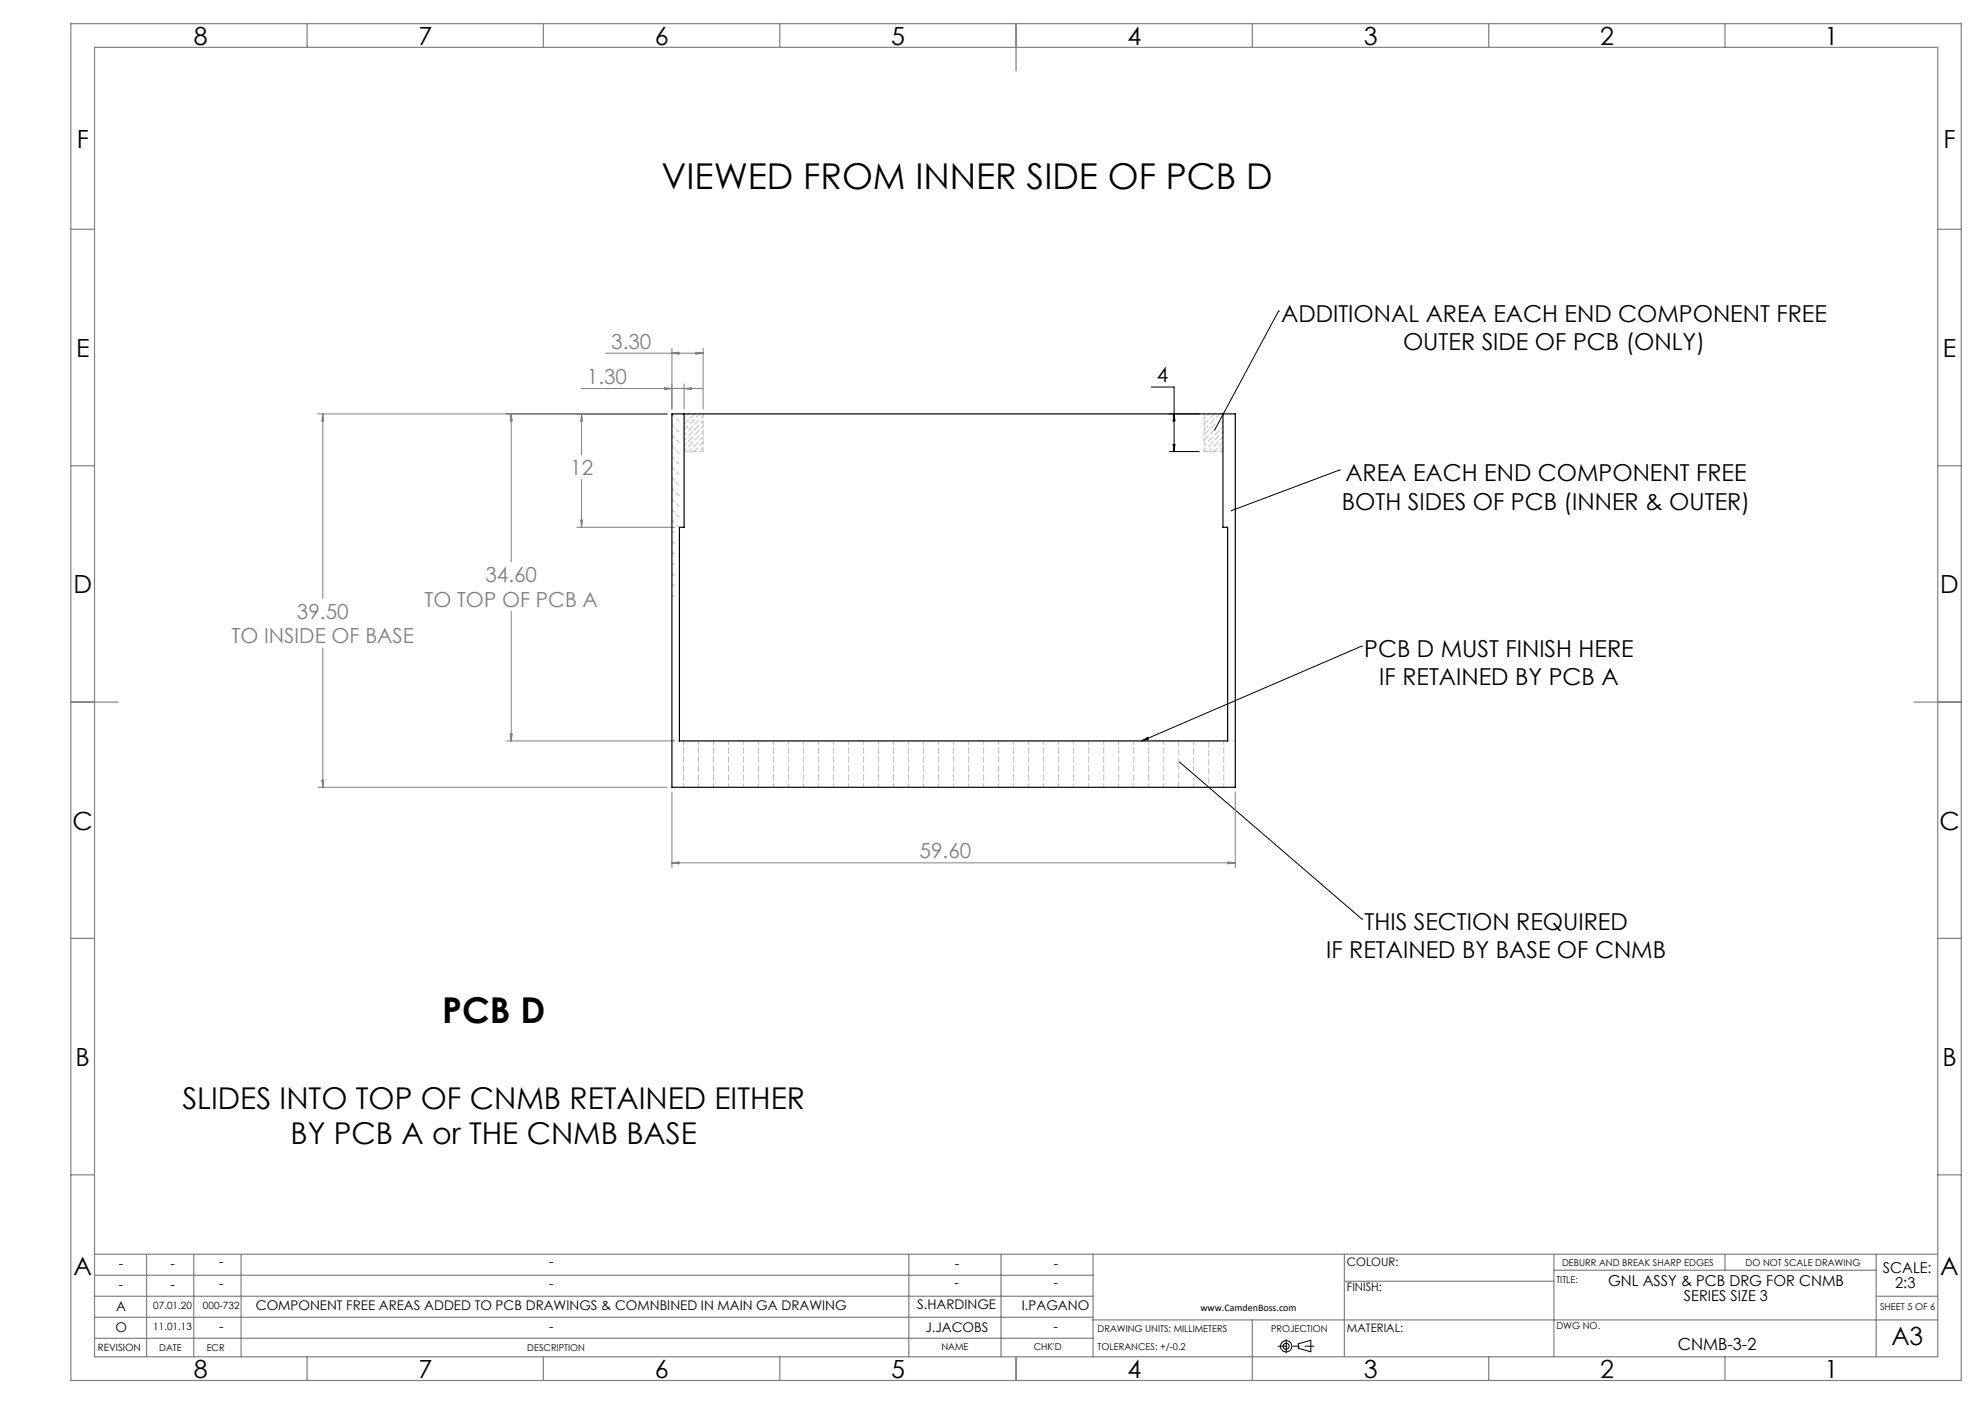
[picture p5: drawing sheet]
<svg xmlns="http://www.w3.org/2000/svg" width="420mm" height="297mm" viewBox="0 0 420 297" stroke-linecap="round" stroke-linejoin="round" font-family="sans-serif">
<g fill="none" stroke="#000" stroke-width=".21">
<path d="M270.5 65.8h.1M270.5 65.8l-13.5 25.1M243.6 81.9h4.8v13.6M247.4 95.5h6.4M247.4 87.6h6.4M248.2 94h.4l-.2 1.5zM248.4 87.6l.2 1.4h-.4zM283.4 99.4h.1M283.4 99.4l-22.8 8.6M288.1 136.7h.1M288.1 136.7l-46.5 20M241.6 156.7l1.3-.7 .1 .3z"/>
<path d="M249.6 161.3l38.5 33.1M288.1 194.4h.1M274.7 284.3l2.7-.8v2.5l-2.7-.8z"/>
<circle cx="272.1" cy="284.8" r="1.19"/>
<circle cx="272.1" cy="284.8" r=".64"/>
</g>
<path d="M270.4 284.8h7.6" fill="none" stroke="#000" stroke-width=".21" stroke-dasharray="15.2 1.3 1.3 1.3" stroke-dashoffset="13.3"/>
<path d="M272.1 283.4v2.8" fill="none" stroke="#000" stroke-width=".21" stroke-dasharray="15.2 1.3 1.3 1.3"/>
<g fill="none" stroke="#808080" stroke-width=".25">
<path d="M15 5h400v287h-400zM20 10h390v277h-390zM65 5v5M115 5v5M165 5v5M215 5v10M265 5v5M315 5v5M365 5v5M15 48.5h5M410 48.5h5M15 98.5h5"/>
<path d="M410 98.5h5M15 148.5h10M405 148.5h10M15 198.5h5M410 198.5h5M15 248.5h5M410 248.5h5M20 274.2h211.3M20 265.3h390M20 278.7h211.3M20 269.8h211.3M31 265.3v21.7"/>
<path d="M41 265.3v21.7M51 265.3v21.7M192.3 265.3v21.7M211.8 265.3v21.7M231.3 265.3v21.7M231.3 279.2h178.7M265 279.2v12.8M284.4 271h44.4M284.4 265.3v21.7M328.8 265.3v21.7M328.8 268.7h68.2M365 265.3v3.4"/>
<path d="M397 274.2h13M397 265.3v21.7M20 283.1h211.3M65 287v5M115 287v5M165 287v5M215 287v5M315 287v5M365 287v5"/>
</g>
<path d="M215 5v5M15 148.5h5M410 148.5h5M215 287v5" fill="none" stroke="#808080" stroke-width=".35"/>
<g fill="none" stroke="#808080" stroke-width=".21">
<path d="M128.1 74.7h20.7M142.2 73.7v12.8M142.2 74.7l1.5-.2v.4zM147.2 74.5l1.6 .2-1.6 .2zM148.8 73.7v12.8M67.3 87.6h73.8M68.3 87.6l.2 1.4h-.4zM68.3 87.6v39M108.2 87.6l.2 1.4h-.5zM108.2 87.6v31.2M122.9 82.2h25.9M123 87.6v8.6"/>
<path d="M123 87.6l.3 1.4h-.4zM140.7 82l1.5 .2-1.5 .2zM144.7 81.2v5.3M144.7 82.2l1.6-.2v.4zM122.1 111.5h20.7M122.9 110h.4l-.3 1.5zM123 101.4v10.1M68.3 137.1v29.4M108.2 129.3v27.4M107.2 156.7h35.6M107.9 155.3h.5l-.2 1.4zM67.3 166.5h73.8"/>
<path d="M68.1 165.1h.4l-.2 1.4zM142.2 167.5v16M261.4 167.5v16M142.2 182.5l1.5-.2v.4zM142.2 182.5h119.2M259.9 182.3l1.5 .2-1.5 .2z"/>
</g>
<g fill="none" stroke="#c0c0c0" stroke-width=".21" stroke-dasharray="1.3 .6" stroke-dashoffset=".5">
<path d="M143.7 89.1l-1.5-1.5M143.7 91.4l-1.5-1.5M143.7 93.6l-1.5-1.5M143.7 95.9l-1.5-1.5M143.7 98.1l-1.5-1.5M148.8 95.5h-4M254.8 95.5h4M143.7 100.4l-1.5-1.5M143.7 102.6l-1.5-1.5M143.7 104.8l-1.5-1.5M143.7 107.1l-1.5-1.5M143.7 109.3l-1.5-1.5"/>
<path d="M144.6 166.5v-9.8M147.8 166.5v-9.8M151 166.5v-9.8M154.2 166.5v-9.8M157.3 166.5v-9.8M160.5 166.5v-9.8M163.7 166.5v-9.8M166.9 166.5v-9.8M170 166.5v-9.8M173.2 166.5v-9.8M176.4 166.5v-9.8M179.6 166.5v-9.8"/>
<path d="M182.7 166.5v-9.8M185.9 166.5v-9.8M189.1 166.5v-9.8M192.3 166.5v-9.8M195.4 166.5v-9.8M198.6 166.5v-9.8M201.8 166.5v-9.8M205 166.5v-9.8M208.1 166.5v-9.8M211.3 166.5v-9.8M214.5 166.5v-9.8M217.7 166.5v-9.8"/>
<path d="M220.8 166.5v-9.8M224 166.5v-9.8M227.2 166.5v-9.8M230.4 166.5v-9.8M233.5 166.5v-9.8M236.7 166.5v-9.8M239.9 166.5v-9.8M243.1 166.5v-9.8M246.2 166.5v-9.8M252.6 166.5v-2.1M258.9 166.5v-9.8"/>
</g>
<path d="M148.8 95.5v-8M148.8 92.5l-3.1 3M254.8 95.5v-8M258.8 92.5l-3.1 3M142.7 112.8l-.5-.5M142.7 115.1l-.5-.5M142.7 117.3l-.5-.5M142.7 119.6l-.5-.5M142.7 121.8l-.5-.5M142.7 124.1l-.5-.5M142.7 126.3l-.5-.5" fill="none" stroke="#c0c0c0" stroke-width=".21" stroke-dasharray="1.3 .6" stroke-dashoffset=".4"/>
<path d="M145.9 87.5l-1.1 1.1M255.9 87.5l-1.1 1.1M143.8 156.7h-1.6M259.8 156.7h1.6" fill="none" stroke="#c0c0c0" stroke-width=".21" stroke-dasharray="1.3 .6" stroke-dashoffset=".8"/>
<path d="M257.2 89.6l-2.4 2.4M255.8 165.8v-9.1" fill="none" stroke="#c0c0c0" stroke-width=".21" stroke-dasharray="1.3 .6" stroke-dashoffset="-.1"/>
<path d="M249.4 166.5v-4.8M249.4 161.5v-4.8" fill="none" stroke="#c0c0c0" stroke-width=".21" stroke-dasharray="1.3 .6" stroke-dashoffset=".1"/>
<path d="M252.6 163.1v-6.4" fill="none" stroke="#c0c0c0" stroke-width=".21" stroke-dasharray="1.3 .6" stroke-dashoffset=".3"/>
<path d="M148.8 94.7l-.8 .8M258.8 94.7l-.8 .8M143.6 111.5l-1.4-1.4" fill="none" stroke="#c0c0c0" stroke-width=".21" stroke-dasharray="1.3 .6" stroke-dashoffset=".6"/>
<path d="M147 87.5l-2.2 2.2M257 87.5l-2.2 2.2M257 90.9l-2.2 2.2M258.8 89.1l-.5 .5" fill="none" stroke="#c0c0c0" stroke-width=".21" stroke-dasharray="1.3 .6"/>
<path d="M148.1 87.5l-3.3 3.4M148.8 93.6l-2 1.9M258.1 87.5l-3.3 3.4M258.8 93.6l-2 1.9" fill="none" stroke="#c0c0c0" stroke-width=".21" stroke-dasharray="1.3 .6" stroke-dashoffset=".2"/>
<path d="M148.8 88l-4 4M148.8 89.1l-4 4M148.8 90.2l-4 4M148.8 91.3l-4 4M258.8 90.2l-4 4M258.8 91.4l-4 4" fill="none" stroke="#c0c0c0" stroke-width=".21" stroke-dasharray="1.3 .6" stroke-dashoffset=".7"/>
<path d="M256.9 90.8l.1 .2v-.1v.1h.2l-.1-.2zM260.5 107.9l-.1 .2 .2-.1-.2 .1 .2 .1 .1-.2zM241.6 156.7l1.3-.7 .1 .3zM249.6 161.1v.3l.2-.1-.1-.2h-.1v.2z" fill="#000"/>
<path d="M142.2 87.6h119.2v78.9h-119.2zM144.7 87.6v23.9h-.9v45.2h116v-45.2h-1v-23.9" fill="none" stroke="#000" stroke-width=".25"/>
<g font-size="7.5">
<text x="140" y="40.1">VIEWED FROM INNER SIDE OF PCB D</text>
<text x="93.5" y="216.3">PCB D</text>
</g>
<g font-size="6.3">
<text x="38.6" y="234.6">SLIDES INTO TOP OF CNMB RETAINED EITHER</text>
<text x="61.5" y="242">BY PCB A or THE CNMB BASE</text>
</g>
<g font-size="5.3">
<text x="41" y="9.5">8</text>
<text x="88.5" y="9.5">7</text>
<text x="138.5" y="9.5">6</text>
<text x="188.5" y="9.5">5</text>
<text x="238.5" y="9.5">4</text>
<text x="288.5" y="9.5">3</text>
<text x="338.5" y="9.5">2</text>
<text x="386" y="9.5">1</text>
<text x="16.2" y="31.3">F</text>
<text x="411.2" y="31.3">F</text>
<text x="16.1" y="75.5">E</text>
<text x="411.1" y="75.5">E</text>
<text x="15.5" y="125.5">D</text>
<text x="410.5" y="125.5">D</text>
<text x="15.4" y="175.5">C</text>
<text x="410.4" y="175.5">C</text>
<text x="16" y="225.5">B</text>
<text x="411" y="225.5">B</text>
<text x="15.5" y="269.8">A</text>
<text x="410.5" y="269.8">A</text>
<text x="400.2" y="284.5">A3</text>
<text x="41" y="291.5">8</text>
<text x="88.5" y="291.5">7</text>
<text x="138.5" y="291.5">6</text>
<text x="188.5" y="291.5">5</text>
<text x="238.5" y="291.5">4</text>
<text x="288.5" y="291.5">3</text>
<text x="338.5" y="291.5">2</text>
<text x="386" y="291.5">1</text>
</g>
<g font-size="4.9">
<text x="271.1" y="68.2">ADDITIONAL AREA EACH END COMPONENT FREE</text>
<text x="296.9" y="74.1">OUTER SIDE OF PCB (ONLY)</text>
<text x="284.7" y="101.9">AREA EACH END COMPONENT FREE</text>
<text x="283.9" y="107.8">BOTH SIDES OF PCB (INNER &amp; OUTER)</text>
<text x="288.7" y="139.1">PCB D MUST FINISH HERE</text>
<text x="291.8" y="145">IF RETAINED BY PCB A</text>
<text x="288.7" y="196.8">THIS SECTION REQUIRED</text>
<text x="280.6" y="202.8">IF RETAINED BY BASE OF CNMB</text>
</g>
<g font-size="4.4" fill="#808080">
<text x="129.3" y="73.7">3.30</text>
<text x="124.2" y="81.2">1.30</text>
<text x="120.6" y="100.4">12</text>
<text x="102.7" y="123.1">34.60</text>
<text x="62.8" y="130.8">39.50</text>
<text x="89.8" y="128.3">TO TOP OF PCB A</text>
<text x="49" y="136.1">TO INSIDE OF BASE</text>
<text x="194.6" y="181.6">59.60</text>
</g>
<text font-size="4.4" x="244.8" y="80.9">4</text>
<text font-size="3.5" x="355" y="285.6">CNMB-3-2</text>
<g font-size="3.2">
<text x="398.4" y="269.3">SCALE:</text>
<text x="340.2" y="272">GNL ASSY &amp; PCB DRG FOR CNMB</text>
<text x="356.3" y="275.2">SERIES SIZE 3</text>
<text x="401" y="272.5">2:3</text>
</g>
<g font-size="2.8">
<text x="25.2" y="268.1">-</text>
<text x="36.1" y="268.1">-</text>
<text x="46.3" y="267.9">-</text>
<text x="116.2" y="267.9">-</text>
<text x="202" y="268.3">-</text>
<text x="223" y="268.3">-</text>
<text x="25.2" y="272.7">-</text>
<text x="36.1" y="272.7">-</text>
<text x="46.3" y="272.4">-</text>
<text x="116.2" y="272.4">-</text>
<text x="201.9" y="272.3">-</text>
<text x="222.9" y="272.3">-</text>
<text x="24.4" y="281.9">O</text>
<text x="24.6" y="277.4">A</text>
<text x="46.3" y="281.6">-</text>
<text x="54.1" y="277.1">COMPONENT FREE AREAS ADDED TO PCB DRAWINGS &amp; COMNBINED IN MAIN GA DRAWING</text>
<text x="116.2" y="281.6">-</text>
<text x="194" y="276.9">S.HARDINGE</text>
<text x="195.8" y="281.7">J.JACOBS</text>
<text x="216.2" y="277.1">I.PAGANO</text>
<text x="222.9" y="281.5">-</text>
</g>
<g font-size="2.5">
<text x="285" y="267.8">COLOUR:</text>
<text x="285" y="273">FINISH:</text>
<text x="285" y="281.7">MATERIAL:</text>
</g>
<g font-size="2.1">
<text x="32.4" y="276.8">07.01.20</text>
<text x="32.4" y="281.3">11.01.13</text>
<text x="42.9" y="276.8">000-732</text>
<text x="254" y="277.3">www.CamdenBoss.com</text>
<text x="20.7" y="285.9">REVISION</text>
</g>
<g font-size="2">
<text x="330.5" y="267.7">DEBURR AND BREAK SHARP EDGES</text>
<text x="369.3" y="267.7">DO NOT SCALE DRAWING</text>
<text x="329.3" y="271.4">TITLE:</text>
<text x="232.2" y="281.7">DRAWING UNITS: MILLIMETERS</text>
<text x="268.9" y="281.7">PROJECTION</text>
<text x="329.3" y="281.2">DWG NO.</text>
<text x="397.8" y="277.2">SHEET 5 OF 6</text>
<text x="33.7" y="285.8">DATE</text>
<text x="43.7" y="285.8">ECR</text>
<text x="111.6" y="285.8">DESCRIPTION</text>
<text x="199.2" y="285.6">NAME</text>
<text x="218.7" y="285.6">CHK'D</text>
<text x="232.2" y="285.6">TOLERANCES: +/-0.2</text>
</g>
</svg>
